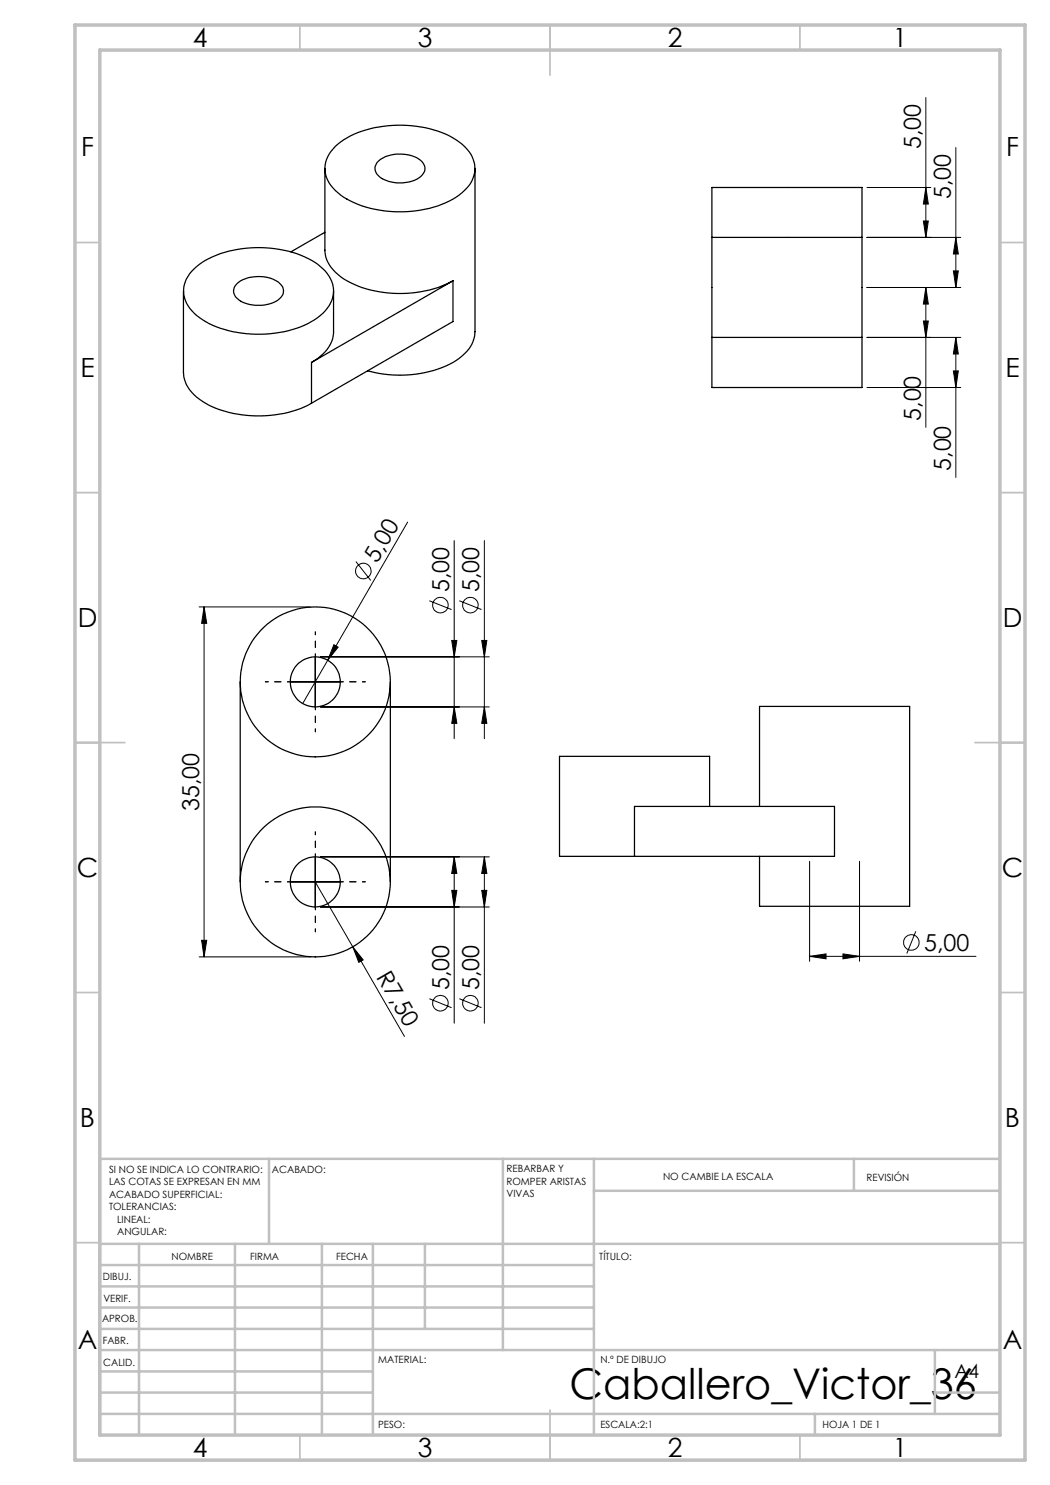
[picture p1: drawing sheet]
<svg xmlns="http://www.w3.org/2000/svg" width="210mm" height="297mm" viewBox="0 0 210 297" stroke-linecap="round" stroke-linejoin="round" font-family="sans-serif">
<g fill="none" stroke="#000" stroke-width=".2">
<path d="M185.2 19.5v28M173.4 37.5h12.8M185.2 37.5l.5 3.3h-1zM191.2 29.5v28M173.4 57.5h18.8M173.4 47.5h18.8M184.7 44.2h1l-.5 3.3zM185.2 57.5v28M185.2 57.5l.5 3.3h-1zM190.7 54.2h1l-.5 3.3zM191.2 47.5l.5 3.3h-1zM173.4 67.5h18.8"/>
<path d="M173.4 77.5h18.8M184.7 64.2h1l-.5 3.3zM190.7 74.2h1l-.5 3.3zM191.2 67.5v28M191.2 67.5l.5 3.3h-1zM71.2 112.3l3 3.8M81.5 104.4l-21 36.3M90.8 108.1v39.6M96.9 108.1v39.6M39.8 121.4h22.3M40.8 121.4v70M40.8 121.4l.5 3.3h-1z"/>
<path d="M58.1 136.4h10M63 131.4v10M64.1 131.4h33.8M66.8 128.9l.8 .5-2.1 2.6zM85.9 120.2l4.4 1.7M90.3 128.1h1.1l-.6 3.3zM91.9 120.2l4.4 1.7M96.3 128.1h1.1l-.5 3.3zM64.1 141.4h33.8M90.8 141.4l.6 3.3h-1.1zM96.9 141.4l.5 3.3h-1.1zM58.1 176.4h10"/>
<path d="M63 171.4v10M63 176.4l7.6 13M64.1 171.4h33.8M90.3 178.1h1.1l-.6 3.3zM90.8 171.4v33.2M90.8 171.4l.6 3.3h-1.1zM96.3 178.1h1.1l-.5 3.3zM96.9 171.4v33.2M96.9 171.4l.5 3.3h-1.1zM161.9 172.3v20M171.9 172.3v20M39.8 191.4h22.3"/>
<path d="M40.3 188.1h1l-.5 3.3zM64.1 181.4h33.8M70.6 189.4l2 2.6-.8 .5zM70.6 189.4l10.3 17.9M85.9 199.7l4.4 1.8M91.9 199.7l4.4 1.8M161.9 191.3l3.3-.5v1zM161.9 191.3h33.3M168.6 190.8l3.3 .5-3.3 .5zM183.2 186.3l-1.8 4.4"/>
<circle cx="72.7" cy="114.2" r="1.55"/>
<circle cx="88.1" cy="121" r="1.55"/>
<circle cx="94.1" cy="121" r="1.55"/>
<circle cx="182.3" cy="188.5" r="1.56"/>
<circle cx="88.1" cy="200.6" r="1.55"/>
<circle cx="94.1" cy="200.6" r="1.55"/>
</g>
<path d="M58.1 136.4h-5M63.1 131.4v-5M68.1 136.4h5M63.1 141.4v5M58.1 176.4h-5M63.1 171.4v-5M68.1 176.4h5M63.1 181.4v5" fill="none" stroke="#000" stroke-width=".2" stroke-dasharray="15.2 1.3 1.3 1.3" stroke-dashoffset="14.6"/>
<g fill="none" stroke="#c0c0c0" stroke-width=".35">
<path d="M60 5v5M110 5v10M160 5v5M15 48.5h5M200 48.5h5M15 98.5h5M200 98.5h5M15 148.5h10M195 148.5h10M15 198.5h5M200 198.5h5M15 248.5h5"/>
<path d="M200 248.5h5M60 287v5M110 282v10M160 287v5"/>
</g>
<g fill="none" stroke="#c0c0c0" stroke-width=".5">
<path d="M53.8 231.8v17M100.6 231.8v38.2M118.8 231.8v55.2M118.8 238.2h81.2M170.8 231.8v6.4M200 231.8h-180v55.2M20 248.8h180M20 257.3h98.8M20 253h98.8M27.8 248.8v38.2M47 248.8v38.2M64.4 248.8v38.2"/>
<path d="M74.6 248.8v38.2M85 248.8v17M20 265.8h98.8M20 261.5h98.8M20 278.5h54.6M20 274.3h54.6M20 270h180M187 278.5h13M187 270v12.8M20 282.8h180M163 282.8v4.2"/>
</g>
<path d="M15 5h190v287h-190zM20 10h180v277h-180z" fill="none" stroke="#c0c0c0" stroke-width=".7"/>
<g fill="#000">
<path d="M66.8 128.9l.8 .5-2.1 2.6zM70.6 189.4l2 2.6-.8 .5z"/>
<path d="M184.7 64.2h1l-.5 3.3zM185.2 57.5l.5 3.3h-1zM190.7 54.2h1l-.5 3.3zM191.2 47.5l.5 3.3h-1zM184.7 44.2h1l-.5 3.3zM185.2 37.5l.5 3.3h-1zM96.3 178.1h1.1l-.5 3.3zM96.9 171.4l.5 3.3h-1.1zM96.9 141.4l.5 3.3h-1.1zM96.3 128.1h1.1l-.5 3.3zM90.3 178.1h1.1l-.6 3.3zM90.8 171.4l.6 3.3h-1.1zM90.8 141.4l.6 3.3h-1.1zM90.3 128.1h1.1l-.6 3.3z"/>
<path d="M191.2 67.5l.5 3.3h-1zM190.7 74.2h1l-.5 3.3zM40.8 121.4l.5 3.3h-1zM40.3 188.1h1l-.5 3.3z"/>
<path d="M168.6 190.8l3.3 .5-3.3 .5zM161.9 191.3l3.3-.5v1z"/>
</g>
<g fill="none" stroke="#000" stroke-width=".25">
<path d="M65 33.7v16.3a7.2 7.2 0 0 0 3.7 5.8 23.2 23.2 0 0 0 21.9 .4M67.1 29.3a18.9 18.9 0 0 1 12.4-4.3 20.4 20.4 0 0 1 12.9 3.8 5.9 5.9 0 0 1 1.7 7.9 12.8 12.8 0 0 1-7.3 4.7 23.4 23.4 0 0 1-18.1-2 7.5 7.5 0 0 1-3.7-5.4 6.1 6.1 0 0 1 2.1-4.7zM75.7 32.2a7.3 7.3 0 0 1 8.6 .1 2 2 0 0 1-.5 3.3 7.2 7.2 0 0 1-8.3-.6 1.89 1.89 0 0 1 .2-2.8zM95 33.7v32.7a7.1 7.1 0 0 1-3.8 5.7 23.3 23.3 0 0 1-17.7 2.1M142.4 37.5h30v40h-30zM36.7 58.2v16.3a7.5 7.5 0 0 0 4.4 6.1 23.4 23.4 0 0 0 21.2 0M38.3 54.3a16.9 16.9 0 0 1 11.1-4.7 22 22 0 0 1 14.2 3.3 6.4 6.4 0 0 1 2.9 6.6 8.7 8.7 0 0 1-4.9 5.2 23.6 23.6 0 0 1-20.5-.4 7.3 7.3 0 0 1-4.4-6.4l.2-1.1 .4-1zM47.4 56.7a7.2 7.2 0 0 1 8.7 .1 2 2 0 0 1-.6 3.3 7.8 7.8 0 0 1-7.7-.1 1.99 1.99 0 0 1-.4-3.3zM65 46.5l-6.8 3.9M66.7 58.2v8.2a7.1 7.1 0 0 1-3.7 5.7l-.7 .4M90.6 56.2l-28.3 16.3M90.6 56.2v8.1l-28.3 16.3"/>
<path d="M142.4 47.5h30M62.3 72.5v8.1M142.4 67.5h30M48 136.4v40M78.1 136.4v40M126.9 161.3h40v10h-40zM141.9 161.3v-10h-30v20h15M151.9 161.3v-20h30v40h-30v-10"/>
<circle cx="63" cy="136.4" r="15"/>
<circle cx="63.1" cy="136.4" r="5"/>
<circle cx="63" cy="176.4" r="15"/>
<circle cx="63.1" cy="176.4" r="5"/>
</g>
<text font-size="8.5" x="113.9" y="279.7">Caballero_Victor_36</text>
<g font-size="5.3">
<text x="38.5" y="9.5">4</text>
<text x="83.5" y="9.5">3</text>
<text x="133.6" y="9.5">2</text>
<text x="178.6" y="9.5">1</text>
<text x="16.2" y="31.3">F</text>
<text x="201.2" y="31.3">F</text>
<text x="16.1" y="75.5">E</text>
<text x="201.1" y="75.5">E</text>
<text x="15.5" y="125.5">D</text>
<text x="200.5" y="125.5">D</text>
<text x="15.4" y="175.5">C</text>
<text x="200.4" y="175.5">C</text>
<text x="16" y="225.5">B</text>
<text x="201" y="225.5">B</text>
<text x="15.5" y="269.8">A</text>
<text x="200.5" y="269.8">A</text>
<text x="38.5" y="291.5">4</text>
<text x="83.5" y="291.5">3</text>
<text x="133.6" y="291.5">2</text>
<text x="178.6" y="291.5">1</text>
</g>
<g font-size="4.7">
<text x="184.2" y="29.8" transform="rotate(-90 184.2 29.8)">5,00</text>
<text x="190.2" y="39.8" transform="rotate(-90 190.2 39.8)">5,00</text>
<text x="184.2" y="84.2" transform="rotate(-90 184.2 84.2)">5,00</text>
<text x="190.2" y="94.2" transform="rotate(-90 190.2 94.2)">5,00</text>
<text x="75.4" y="112.8" transform="rotate(-60 75.4 112.8)">5,00</text>
<text x="89.8" y="118.4" transform="rotate(-90 89.8 118.4)">5,00</text>
<text x="95.8" y="118.4" transform="rotate(-90 95.8 118.4)">5,00</text>
<text x="39.8" y="162.2" transform="rotate(-90 39.8 162.2)">35,00</text>
<text x="184.9" y="190.2">5,00</text>
<text x="75.2" y="195.4" transform="rotate(60 75.2 195.4)">R7,50</text>
<text x="89.8" y="198.1" transform="rotate(-90 89.8 198.1)">5,00</text>
<text x="95.8" y="198.1" transform="rotate(-90 95.8 198.1)">5,00</text>
</g>
<text font-size="3.9" x="190.9" y="275.5">A4</text>
<g font-size="2">
<text x="21.8" y="234.6">SI NO SE INDICA LO CONTRARIO:</text>
<text x="21.8" y="237.1">LAS COTAS SE EXPRESAN EN MM</text>
<text x="21.8" y="239.6">ACABADO SUPERFICIAL:</text>
<text x="54.4" y="234.6">ACABADO:</text>
<text x="101.3" y="234.5">REBARBAR Y</text>
<text x="101.3" y="237">ROMPER ARISTAS</text>
<text x="101.3" y="239.5">VIVAS</text>
<text x="132.6" y="236">NO CAMBIE LA ESCALA</text>
<text x="173.3" y="236.2">REVISIÓN</text>
<text x="21.8" y="242.1">TOLERANCIAS:</text>
<text x="23.4" y="244.6">LINEAL:</text>
<text x="23.4" y="247.1">ANGULAR:</text>
<text x="34.3" y="252">NOMBRE</text>
<text x="50" y="251.9">FIRMA</text>
<text x="67.2" y="251.9">FECHA</text>
<text x="119.9" y="251.9">TÍTULO:</text>
<text x="20.6" y="256.1">DIBUJ.</text>
<text x="20.7" y="260.3">VERIF.</text>
<text x="20.4" y="264.4">APROB.</text>
<text x="20.5" y="268.8">FABR.</text>
<text x="20.7" y="273.1">CALID.</text>
<text x="75.6" y="272.5">MATERIAL:</text>
<text x="120.1" y="272.5">N.º DE DIBUJO</text>
<text x="75.6" y="285.5">PESO:</text>
<text x="120.1" y="285.6">ESCALA:2:1</text>
<text x="164.5" y="285.6">HOJA 1 DE 1</text>
</g>
</svg>
